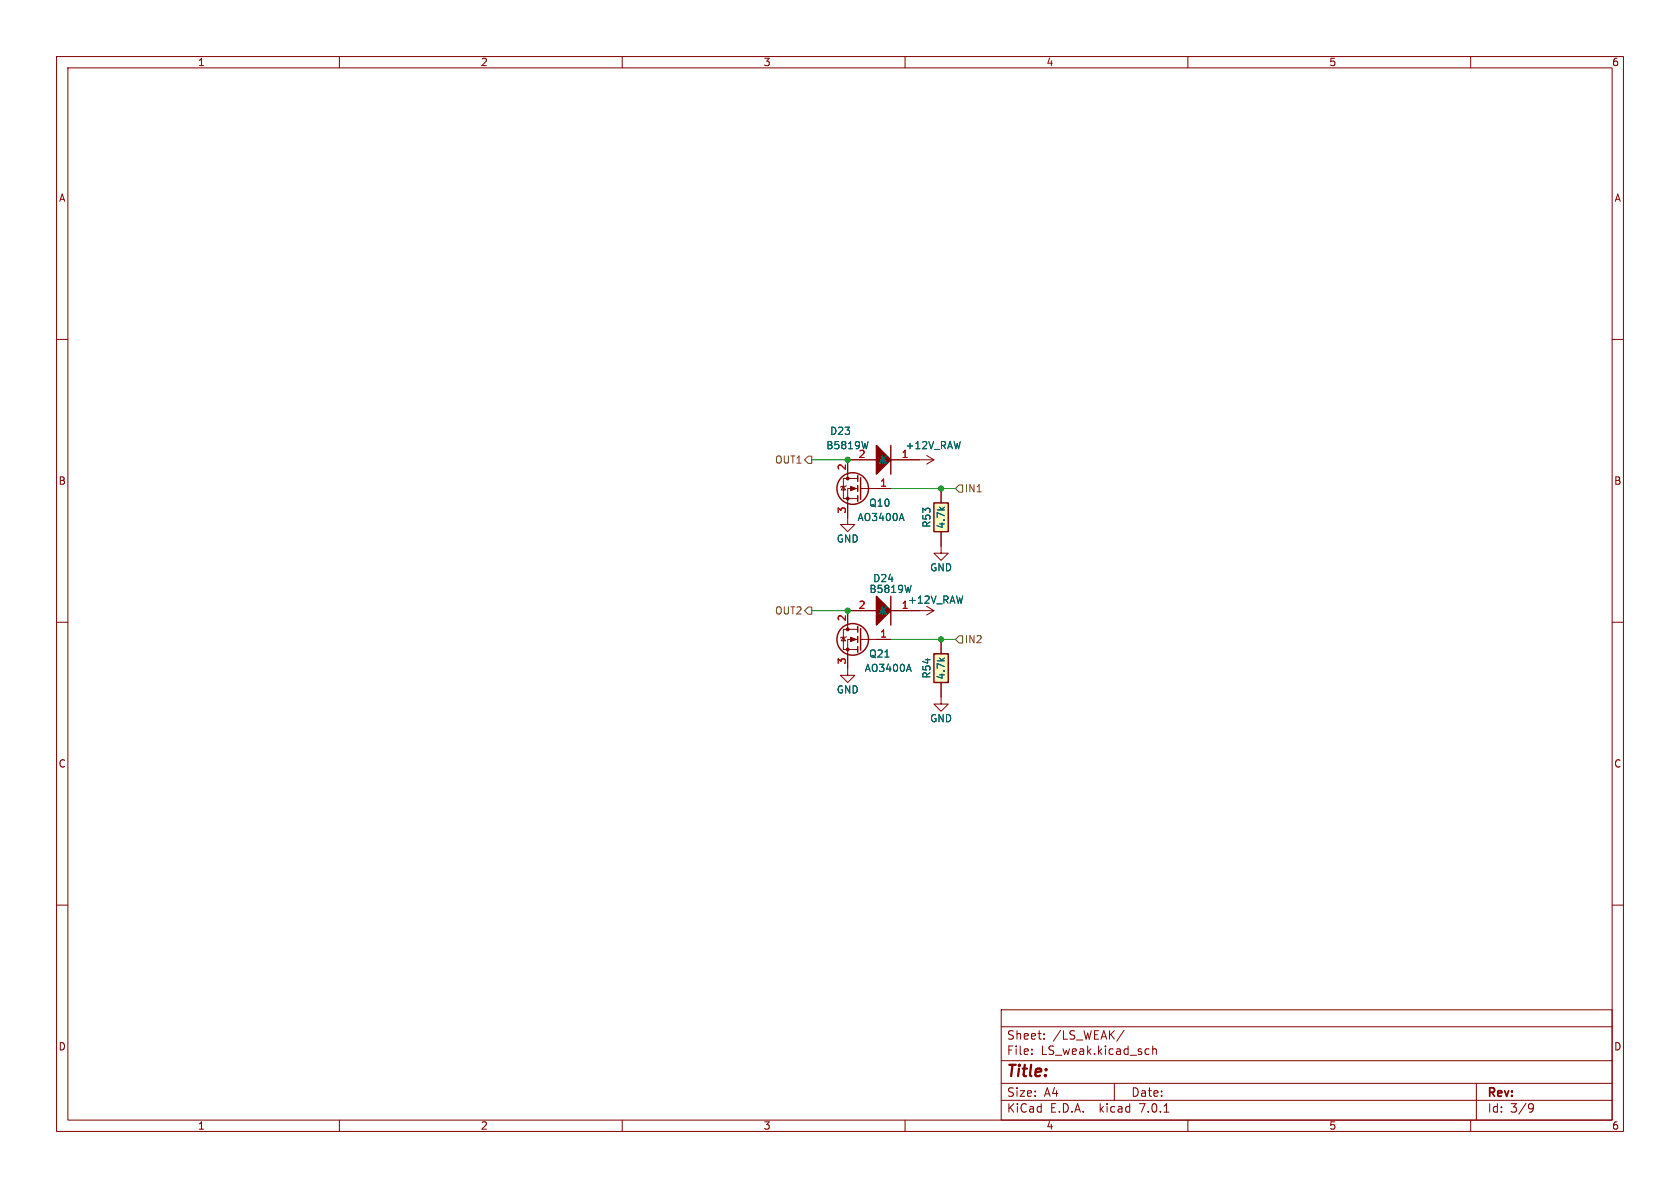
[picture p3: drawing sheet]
<svg xmlns="http://www.w3.org/2000/svg" width="297mm" height="210mm" viewBox="0 0 297 210" stroke-linecap="round" stroke-linejoin="round" font-family="sans-serif">
<g fill="none" stroke="#840000" stroke-width=".18">
<path d="M10 10h277v190h-277zM12 12h273v186h-273zM60 10v2M110 10v2M160 10v2M210 10v2M260 10v2M10 60h2M285 60h2M149.1 86l.4 .6h-.8zM149.6 85.9l-.1 .1h-.8l-.1 .1M151.6 86.4h-1.7v6.3h-1.3l1.3 1.3 1.2-1.3h-1.2"/>
<path d="M151.6 84.6h-2.5v3.5h2.5M152.1 86.4h5.4M154.9 81.3h-5v3.3M157.5 81.3h7.6M163.8 80.5l1.3 .8M165.1 81.3l-1.3 .7M166.4 94v3.8h1.2l-1.2 1.3-1.3-1.3h1.3M166.4 86.4v2.5M10 110h2M149.1 112.6l.4 .7h-.8zM149.6 112.5l-.1 .1h-.8l-.1 .2M151.6 113h-1.7v6.4h-1.3l1.3 1.3 1.2-1.3h-1.2"/>
<path d="M151.6 111.3h-2.5v3.5h2.5M152.1 113h5.4M154.9 108h-5v3.3M157.5 108h7.6M163.8 107.2l1.3 .8M165.1 108l-1.3 .7M166.4 113v2.6M285 110h2M166.4 120.7v3.8h1.2l-1.2 1.2-1.3-1.2h1.3M10 160h2M285 160h2M177 178.5h108v19.5h-108z"/>
<path d="M60 198v2M110 198v2M160 198v2M177 194.5h108M177 191.5h108M177 187.5h108M177 181.5h108M182.4 186.3v.1M182.4 185.5v.1M184.6 183.6v.1M184.6 182.8v.1M197 191.5v3"/>
<path d="M198.7 182.1l-1.3 2M203 185.4l.1 .1M203.1 186.3l-.1 .1M203.8 184.9v1.5M203.8 185.5l.2-.1 .4 .1v.9M205.8 196.6h.8M210 198v2M260 198v2M261 191.5v6.5M270.5 195.1l.5 .1a.99 .99 0 0 1-.4 1.4h-.2M271.1 195.7l-.2 .3h-.4"/>
</g>
<g fill="none" stroke="#840000" stroke-width=".25">
<path d="M157.5 78.7v5.1M151.6 84.1v1M151.6 85.9v1M151.6 87.6v1M152.1 84.5v3.8M165.1 88.9h2.5v5.1h-2.5zM151.6 110.7v1.1M151.6 112.5v1M151.6 114.3v1M152.1 111.1v3.8M157.5 105.4v5.1M165.1 115.6h2.5v5.1h-2.5z"/>
<circle cx="150.7" cy="86.4" r="2.79"/>
<circle cx="150.7" cy="113" r="2.79"/>
</g>
<g fill="#840000" stroke="#840000" stroke-width=".25">
<path d="M154.9 105.4l2.6 2.6-2.6 2.5z"/>
<path d="M154.9 78.7l2.6 2.6-2.6 2.5z"/>
</g>
<path d="M153.5 78.1l-.3 1.2M159.4 90.8l.4 1.2M160.7 117.4l.4 1.3M161.1 103.5l-.3 1.2" fill="none" stroke="#006464" stroke-width=".18"/>
<g fill="#840000" stroke="#840000" stroke-width=".18">
<path d="M150.4 112.6l1 .4-1 .4z"/>
<path d="M150.4 86l1 .4-1 .3z"/>
<circle cx="149.9" cy="114.8" r=".25"/>
<circle cx="149.9" cy="111.3" r=".25"/>
<circle cx="149.9" cy="88.1" r=".25"/>
<circle cx="149.9" cy="84.6" r=".25"/>
</g>
<g fill="#ffffc2" stroke="#ffffc2" stroke-width=".18">
<path d="M165.1 115.6h2.5v5.1h-2.5z"/>
<path d="M165.1 88.9h2.5v5.1h-2.5z"/>
</g>
<path d="M142.9 80.6h.6v1.3h-.6l-.7-.6zM169.5 85.7h.7v1.3h-.7l-.6-.6zM142.9 107.3h.6v1.3h-.6l-.7-.6zM169.5 112.4h.7v1.3h-.7l-.6-.7z" fill="none" stroke="#725600" stroke-width=".18"/>
<path d="M143.5 81.3h6.4M157.5 86.4h11.4M143.5 108h6.4M157.5 113h11.4" fill="none" stroke="#009600" stroke-width=".18"/>
<g fill="#009600" stroke="#009600" stroke-width=".18">
<circle cx="149.9" cy="108" r=".46"/>
<circle cx="149.9" cy="81.3" r=".46"/>
<circle cx="166.4" cy="113" r=".46"/>
<circle cx="166.4" cy="86.4" r=".46"/>
</g>
<text font-size="2.8" fill="#840000" x="178" y="190.8">Title:</text>
<g font-size="2.1" fill="#840000">
<text x="178" y="183.9">Sheet:</text>
<text x="186.2" y="183.9">/LS_WEAK/</text>
<text x="178" y="186.6">File:</text>
<text x="184" y="186.6">LS_weak.kicad_sch</text>
<text x="178" y="196.8">KiCad</text>
<text x="178" y="194">Size:</text>
<text x="184.6" y="194">A4</text>
<text x="185.7" y="196.8">E.D.A.</text>
<text x="194.4" y="196.8">kicad</text>
<text x="200" y="194">Date:</text>
<text x="201.5" y="196.8">7.0.1</text>
<text x="263" y="194.2">Rev:</text>
<text x="263" y="196.8">Id:</text>
<text x="267" y="196.8">3/9</text>
</g>
<g font-size="1.8" fill="#840000">
<text x="35" y="11.8">1</text>
<text x="85" y="11.8">2</text>
<text x="135" y="11.8">3</text>
<text x="185" y="11.8">4</text>
<text x="235" y="11.8">5</text>
<text x="285" y="11.8">6</text>
<text x="10.4" y="35.8">A</text>
<text x="285.4" y="35.8">A</text>
<text x="10.3" y="85.8">B</text>
<text x="285.3" y="85.8">B</text>
<text x="10.3" y="135.8">C</text>
<text x="285.3" y="135.8">C</text>
<text x="10.3" y="185.8">D</text>
<text x="285.3" y="185.8">D</text>
<text x="35" y="199.8">1</text>
<text x="85" y="199.8">2</text>
<text x="135" y="199.8">3</text>
<text x="185" y="199.8">4</text>
<text x="235" y="199.8">5</text>
<text x="285" y="199.8">6</text>
</g>
<g font-size="1.8" fill="#006464">
<text x="146.7" y="77">D23</text>
<text x="146" y="79.6">B5819W</text>
<text x="155.6" y="82.1">K</text>
<text x="160" y="79.6">+12V_RAW</text>
<text x="153.6" y="89.7">Q10</text>
<text x="151.5" y="92.3">AO3400A</text>
<text x="164.7" y="93.3" transform="rotate(-90 164.7 93.3)">R53</text>
<text x="167.2" y="93.5" transform="rotate(-90 167.2 93.5)">4.7k</text>
<text x="147.9" y="96.1">GND</text>
<text x="164.4" y="101.2">GND</text>
<text x="153.6" y="105">B5819W</text>
<text x="154.3" y="103.1">D24</text>
<text x="160.5" y="106.9">+12V_RAW</text>
<text x="155.6" y="108.8">K</text>
<text x="152.8" y="118.9">AO3400A</text>
<text x="153.6" y="116.4">Q21</text>
<text x="147.9" y="122.7">GND</text>
<text x="164.7" y="120" transform="rotate(-90 164.7 120)">R54</text>
<text x="167.2" y="120.2" transform="rotate(-90 167.2 120.2)">4.7k</text>
<text x="164.4" y="127.8">GND</text>
</g>
<g font-size="1.8" fill="#725600">
<text x="136.9" y="82.1">OUT1</text>
<text x="170.6" y="87.2">IN1</text>
<text x="136.9" y="108.8">OUT2</text>
<text x="170.6" y="113.9">IN2</text>
</g>
<g font-size="1.8" fill="#a90000">
<text x="149.6" y="83.2" transform="rotate(-90 149.6 83.2)">2</text>
<text x="151.7" y="81">2</text>
<text x="159.4" y="81">1</text>
<text x="155.5" y="86.1">1</text>
<text x="149.6" y="90.8" transform="rotate(-90 149.6 90.8)">3</text>
<text x="151.7" y="107.7">2</text>
<text x="159.4" y="107.7">1</text>
<text x="149.6" y="109.9" transform="rotate(-90 149.6 109.9)">2</text>
<text x="155.5" y="112.8">1</text>
<text x="149.6" y="117.5" transform="rotate(-90 149.6 117.5)">3</text>
</g>
</svg>
